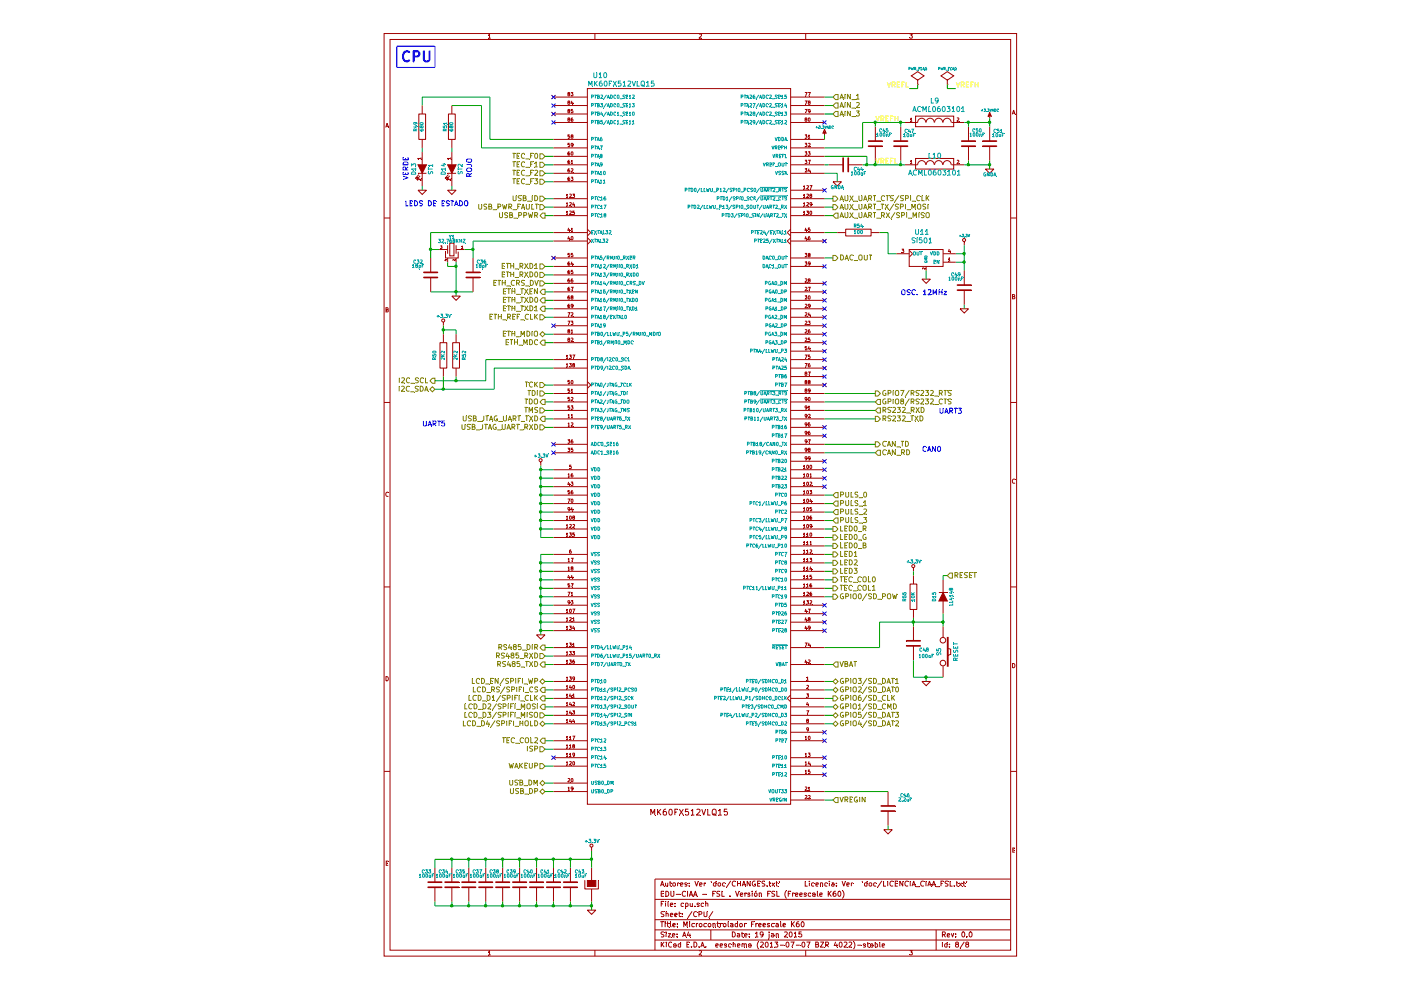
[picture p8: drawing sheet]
EESchema Schematic File Version 2
LIBS:edu-ciaa-fsl
LIBS:EDU_CIAA_K60-cache
EELAYER 27 0
EELAYER END
$Descr A4 8268 11693 portrait
encoding utf-8
Sheet 8 8
Title "Microcontrolador Freescale K60"
Date "19 jan 2015"
Rev "0.0"
Comp "EDU-CIAA - FSL . Versión FSL (Freescale K60)"
Comment1 "Autores: Ver 'doc/CHANGES.txt'      Licencia: Ver  'doc/LICENCIA_CIAA_FSL.txt'"
Comment2 ""
Comment3 ""
Comment4 ""
$EndDescr
$Comp
L GNDA #PWR0129
U 1 1
P 5750 2150
F 0 "#PWR0129" H 5750 2150 40  0001 C CNN
F 1 "GNDA" H 5750 2080 40  0000 C CNN
F 2 "" H 5750 2150 60  0000 C CNN
F 3 "" H 5750 2150 60  0000 C CNN
	1    5750 2150
	1    0    0    -1  
$EndComp
$Comp
L FILTER L9
U 1 1
P 6900 1450
F 0 "L9" H 6900 1700 60  0000 C CNN
F 1 "ACML0603101" H 6950 1600 60  0000 C CNN
F 2 "SM0805" H 6900 1450 60  0001 C CNN
F 3 "~" H 6900 1450 60  0000 C CNN
F 4 "FERRITE CHIP 100 OHM 200MA 0805" H 6900 1450 60  0001 C CNN "Descripcion"
F 5 "Abracon Corporation" H 6900 1450 60  0001 C CNN "Fabricante"
F 6 "~" H 6900 1450 60  0001 C CNN "Nro. parte"
F 7 "../datasheets/passive/Ferrite/ACML-0603.pdf" H 6900 1450 60  0001 C CNN "Path datasheet"
F 8 "~" H 6900 1450 60  0001 C CNN "Digikey/Mouser"
F 9 "0805" H 6900 1450 60  0001 C CNN "Footprint estandar"
	1    6900 1450
	1    0    0    -1  
$EndComp
$Comp
L C C44
U 1 1
P 5850 1950
F 0 "C44" V 5800 1800 40  0000 C CNN
F 1 "100nF" V 5750 1800 40  0000 C CNN
F 2 "c_0805" H 5500 2650 60  0001 C CNN
F 3 "~" H 5500 2650 60  0000 C CNN
F 4 "CAP CER 0.1UF 16V 10% X7R 0805" H 6800 -600 60  0001 C CNN "Descripcion"
F 5 "Kemet" H 6800 -600 60  0001 C CNN "Fabricante"
F 6 "~" H 6800 -600 60  0001 C CNN "Nro. parte"
F 7 "../datasheet/passive/" H 6800 -600 60  0001 C CNN "Path datasheet"
F 8 "~" H 6800 -600 60  0001 C CNN "Digikey/Mouser"
F 9 "0805" H 6800 -600 60  0001 C CNN "Footprint estandar"
	1    5850 1950
	0    -1   -1   0   
$EndComp
$Comp
L CAPAPOL C43
U 1 1
P 2850 10450
F 0 "C43" H 2650 10600 40  0000 L CNN
F 1 "10uF" H 2650 10550 40  0000 L CNN
F 2 "c_1206POL" H 2850 10450 60  0001 C CNN
F 3 "~" H 2850 10450 60  0000 C CNN
F 4 "CAP TANT 10UF 6.3V 10%" H 2850 10450 60  0001 C CNN "Descripcion"
F 5 "Kemet" H 2850 10450 60  0001 C CNN "Fabricante"
F 6 "T491A106K006AT7280" H 2850 10450 60  0001 C CNN "Nro. parte"
F 7 "~" H 2850 10450 60  0001 C CNN "Path datasheet"
F 8 "399-10116-1-ND" H 2850 10450 60  0001 C CNN "Digikey/Mouser"
F 9 "1206" H 2850 10450 60  0001 C CNN "Footprint estandar"
	1    2850 10450
	1    0    0    -1  
$EndComp
$Comp
L GND #PWR0130
U 1 1
P 2850 10750
F 0 "#PWR0130" H 2850 10750 40  0001 C CNN
F 1 "GND" H 2850 10680 40  0001 C CNN
F 2 "" H 2850 10750 60  0000 C CNN
F 3 "" H 2850 10750 60  0000 C CNN
	1    2850 10750
	1    0    0    -1  
$EndComp
$Comp
L GND #PWR0131
U 1 1
P 1250 3500
F 0 "#PWR0131" H 1250 3500 40  0001 C CNN
F 1 "GND" H 1250 3430 40  0001 C CNN
F 2 "" H 1250 3500 60  0000 C CNN
F 3 "" H 1250 3500 60  0000 C CNN
	1    1250 3500
	1    0    0    -1  
$EndComp
$Comp
L GND #PWR0132
U 1 1
P 6800 8050
F 0 "#PWR0132" H 6800 8050 40  0001 C CNN
F 1 "GND" H 6800 7980 40  0001 C CNN
F 2 "" H 6800 8050 60  0000 C CNN
F 3 "" H 6800 8050 60  0000 C CNN
	1    6800 8050
	1    0    0    -1  
$EndComp
$Comp
L +3.3V #PWR0133
U 1 1
P 2850 10050
F 0 "#PWR0133" H 2850 10010 40  0001 C CNN
F 1 "+3.3V" H 2850 10160 40  0000 C CNN
F 2 "" H 2850 10050 60  0000 C CNN
F 3 "" H 2850 10050 60  0000 C CNN
	1    2850 10050
	1    0    0    -1  
$EndComp
$Comp
L +3.3V #PWR0134
U 1 1
P 6650 6750
F 0 "#PWR0134" H 6650 6710 40  0001 C CNN
F 1 "+3.3V" H 6650 6860 40  0000 C CNN
F 2 "" H 6650 6750 60  0000 C CNN
F 3 "" H 6650 6750 60  0000 C CNN
	1    6650 6750
	1    0    0    -1  
$EndComp
$Comp
L +3.3V #PWR0135
U 1 1
P 1100 3850
F 0 "#PWR0135" H 1100 3810 40  0001 C CNN
F 1 "+3.3V" H 1100 3960 40  0000 C CNN
F 2 "" H 1100 3850 60  0000 C CNN
F 3 "" H 1100 3850 60  0000 C CNN
	1    1100 3850
	1    0    0    -1  
$EndComp
Text HLabel 7050 6800 2    60   Input ~ 0
RESET
Text HLabel 2300 9350 0    60   BiDi ~ 0
USB_DP
Text HLabel 2300 9250 0    60   BiDi ~ 0
USB_DM
Text HLabel 2300 3550 0    60   Output ~ 0
ETH_TXD0
Text HLabel 2300 3650 0    60   Output ~ 0
ETH_TXD1
Text HLabel 2300 3250 0    60   Input ~ 0
ETH_RXD0
Text HLabel 2300 3150 0    60   Input ~ 0
ETH_RXD1
Text HLabel 2300 3350 0    60   Input ~ 0
ETH_CRS_DV
Text HLabel 2300 4050 0    60   Output ~ 0
ETH_MDC
Text HLabel 2300 3450 0    60   Output ~ 0
ETH_TXEN
Text HLabel 2300 3950 0    60   BiDi ~ 0
ETH_MDIO
Text HLabel 2300 3750 0    60   Input ~ 0
ETH_REF_CLK
Text HLabel 5700 1150 2    60   Input ~ 0
AIN_1
Text HLabel 5700 1250 2    60   Input ~ 0
AIN_2
Text HLabel 5700 1350 2    60   Input ~ 0
AIN_3
Text HLabel 6200 4750 2    60   Input ~ 0
GPIO8/RS232_CTS
Text HLabel 6200 4650 2    60   Output ~ 0
GPIO7/RS232_RTS
Text HLabel 6200 4950 2    60   Output ~ 0
RS232_TXD
Text HLabel 6200 4850 2    60   Input ~ 0
RS232_RXD
Text HLabel 6200 5350 2    60   Input ~ 0
CAN_RD
Text HLabel 6200 5250 2    60   Output ~ 0
CAN_TD
Text HLabel 1000 4500 0    60   Output ~ 0
I2C_SCL
Text HLabel 1000 4600 0    60   BiDi ~ 0
I2C_SDA
Text HLabel 2300 7750 0    60   Input ~ 0
RS485_RXD
Text HLabel 2300 7650 0    60   Output ~ 0
RS485_DIR
Text HLabel 2300 7850 0    60   Output ~ 0
RS485_TXD
Text HLabel 2300 8250 0    60   Output ~ 0
LCD_D1/SPIFI_CLK
Text HLabel 2300 8350 0    60   Output ~ 0
LCD_D2/SPIFI_MOSI
Text HLabel 2300 8450 0    60   Input ~ 0
LCD_D3/SPIFI_MISO
Text HLabel 5700 8050 2    60   BiDi ~ 0
GPIO3/SD_DAT1
Text HLabel 5700 8150 2    60   BiDi ~ 0
GPIO2/SD_DAT0
Text HLabel 5700 8250 2    60   Output ~ 0
GPIO6/SD_CLK
Text HLabel 5700 8350 2    60   BiDi ~ 0
GPIO1/SD_CMD
Text HLabel 5700 8450 2    60   BiDi ~ 0
GPIO5/SD_DAT3
Text HLabel 5700 8550 2    60   BiDi ~ 0
GPIO4/SD_DAT2
Text HLabel 2300 2350 0    60   Input ~ 0
USB_ID
Text HLabel 2300 8150 0    60   Output ~ 0
LCD_RS/SPIFI_CS
Text HLabel 5700 3050 2    60   Output ~ 0
DAC_OUT
Text HLabel 2300 2450 0    60   Input ~ 0
USB_PWR_FAULT
Text HLabel 2300 2550 0    60   Output ~ 0
USB_PPWR
Text HLabel 5700 2350 2    60   Output ~ 0
AUX_UART_CTS/SPI_CLK
Text HLabel 5700 2550 2    60   Input ~ 0
AUX_UART_RX/SPI_MISO
Text HLabel 5700 2450 2    60   Output ~ 0
AUX_UART_TX/SPI_MOSI
$Comp
L +3.3V #PWR0136
U 1 1
P 2250 5500
F 0 "#PWR0136" H 2250 5460 40  0001 C CNN
F 1 "+3.3V" H 2250 5610 40  0000 C CNN
F 2 "" H 2250 5500 60  0000 C CNN
F 3 "" H 2250 5500 60  0000 C CNN
	1    2250 5500
	1    0    0    -1  
$EndComp
Text HLabel 2300 8550 0    60   BiDi ~ 0
LCD_D4/SPIFI_HOLD
Text HLabel 2300 8050 0    60   BiDi ~ 0
LCD_EN/SPIFI_WP
Text HLabel 2300 4950 0    60   Output ~ 0
USB_JTAG_UART_TXD
Text HLabel 2300 5050 0    60   Input ~ 0
USB_JTAG_UART_RXD
Text HLabel 2300 4550 0    60   Input ~ 0
TCK
Text HLabel 2300 4650 0    60   Input ~ 0
TDI
Text HLabel 2300 4750 0    60   Output ~ 0
TDO
Text HLabel 2300 4850 0    60   Input ~ 0
TMS
Text Notes 600  750  0    120  ~ 24
CPU
$Comp
L C C46
U 1 1
P 6350 9550
F 0 "C46" H 6550 9700 40  0000 C CNN
F 1 "2.2uF" H 6550 9650 40  0000 C CNN
F 2 "c_0805" H 5500 2650 60  0001 C CNN
F 3 "~" H 5500 2650 60  0000 C CNN
F 4 "CAP CER 0.1UF 16V 10% X7R 0805" H 6800 -600 60  0001 C CNN "Descripcion"
F 5 "Kemet" H 6800 -600 60  0001 C CNN "Fabricante"
F 6 "~" H 6800 -600 60  0001 C CNN "Nro. parte"
F 7 "../datasheet/passive/" H 6800 -600 60  0001 C CNN "Path datasheet"
F 8 "~" H 6800 -600 60  0001 C CNN "Digikey/Mouser"
F 9 "0805" H 6800 -600 60  0001 C CNN "Footprint estandar"
	1    6350 9550
	1    0    0    -1  
$EndComp
$Comp
L C C50
U 1 1
P 7300 1700
F 0 "C50" H 7400 1850 40  0000 C CNN
F 1 "100nF" H 7400 1800 40  0000 C CNN
F 2 "c_0805" H 5500 2650 60  0001 C CNN
F 3 "~" H 5500 2650 60  0000 C CNN
F 4 "CAP CER 0.1UF 16V 10% X7R 0805" H 6800 -600 60  0001 C CNN "Descripcion"
F 5 "Kemet" H 6800 -600 60  0001 C CNN "Fabricante"
F 6 "~" H 6800 -600 60  0001 C CNN "Nro. parte"
F 7 "../datasheet/passive/" H 6800 -600 60  0001 C CNN "Path datasheet"
F 8 "~" H 6800 -600 60  0001 C CNN "Digikey/Mouser"
F 9 "0805" H 6800 -600 60  0001 C CNN "Footprint estandar"
	1    7300 1700
	1    0    0    -1  
$EndComp
$Comp
L C C45
U 1 1
P 6200 1700
F 0 "C45" H 6300 1850 40  0000 C CNN
F 1 "100nF" H 6300 1800 40  0000 C CNN
F 2 "c_0805" H 5500 2650 60  0001 C CNN
F 3 "~" H 5500 2650 60  0000 C CNN
F 4 "CAP CER 0.1UF 16V 10% X7R 0805" H 6800 -600 60  0001 C CNN "Descripcion"
F 5 "Kemet" H 6800 -600 60  0001 C CNN "Fabricante"
F 6 "~" H 6800 -600 60  0001 C CNN "Nro. parte"
F 7 "../datasheet/passive/" H 6800 -600 60  0001 C CNN "Path datasheet"
F 8 "~" H 6800 -600 60  0001 C CNN "Digikey/Mouser"
F 9 "0805" H 6800 -600 60  0001 C CNN "Footprint estandar"
	1    6200 1700
	1    0    0    -1  
$EndComp
$Comp
L C C33
U 1 1
P 1000 10450
F 0 "C33" H 900 10600 40  0000 C CNN
F 1 "100nF" H 900 10550 40  0000 C CNN
F 2 "c_0805" H 5500 2650 60  0001 C CNN
F 3 "~" H 5500 2650 60  0000 C CNN
F 4 "CAP CER 0.1UF 16V 10% X7R 0805" H 6800 -600 60  0001 C CNN "Descripcion"
F 5 "Kemet" H 6800 -600 60  0001 C CNN "Fabricante"
F 6 "~" H 6800 -600 60  0001 C CNN "Nro. parte"
F 7 "../datasheet/passive/" H 6800 -600 60  0001 C CNN "Path datasheet"
F 8 "~" H 6800 -600 60  0001 C CNN "Digikey/Mouser"
F 9 "0805" H 6800 -600 60  0001 C CNN "Footprint estandar"
	1    1000 10450
	1    0    0    -1  
$EndComp
$Comp
L C C34
U 1 1
P 1200 10450
F 0 "C34" H 1100 10600 40  0000 C CNN
F 1 "100nF" H 1100 10550 40  0000 C CNN
F 2 "c_0805" H 5500 2650 60  0001 C CNN
F 3 "~" H 5500 2650 60  0000 C CNN
F 4 "CAP CER 0.1UF 16V 10% X7R 0805" H 6800 -600 60  0001 C CNN "Descripcion"
F 5 "Kemet" H 6800 -600 60  0001 C CNN "Fabricante"
F 6 "~" H 6800 -600 60  0001 C CNN "Nro. parte"
F 7 "../datasheet/passive/" H 6800 -600 60  0001 C CNN "Path datasheet"
F 8 "~" H 6800 -600 60  0001 C CNN "Digikey/Mouser"
F 9 "0805" H 6800 -600 60  0001 C CNN "Footprint estandar"
	1    1200 10450
	1    0    0    -1  
$EndComp
$Comp
L C C35
U 1 1
P 1400 10450
F 0 "C35" H 1300 10600 40  0000 C CNN
F 1 "100nF" H 1300 10550 40  0000 C CNN
F 2 "c_0805" H 5500 2650 60  0001 C CNN
F 3 "~" H 5500 2650 60  0000 C CNN
F 4 "CAP CER 0.1UF 16V 10% X7R 0805" H 6800 -600 60  0001 C CNN "Descripcion"
F 5 "Kemet" H 6800 -600 60  0001 C CNN "Fabricante"
F 6 "~" H 6800 -600 60  0001 C CNN "Nro. parte"
F 7 "../datasheet/passive/" H 6800 -600 60  0001 C CNN "Path datasheet"
F 8 "~" H 6800 -600 60  0001 C CNN "Digikey/Mouser"
F 9 "0805" H 6800 -600 60  0001 C CNN "Footprint estandar"
	1    1400 10450
	1    0    0    -1  
$EndComp
$Comp
L C C37
U 1 1
P 1600 10450
F 0 "C37" H 1500 10600 40  0000 C CNN
F 1 "100nF" H 1500 10550 40  0000 C CNN
F 2 "c_0805" H 5500 2650 60  0001 C CNN
F 3 "~" H 5500 2650 60  0000 C CNN
F 4 "CAP CER 0.1UF 16V 10% X7R 0805" H 6800 -600 60  0001 C CNN "Descripcion"
F 5 "Kemet" H 6800 -600 60  0001 C CNN "Fabricante"
F 6 "~" H 6800 -600 60  0001 C CNN "Nro. parte"
F 7 "../datasheet/passive/" H 6800 -600 60  0001 C CNN "Path datasheet"
F 8 "~" H 6800 -600 60  0001 C CNN "Digikey/Mouser"
F 9 "0805" H 6800 -600 60  0001 C CNN "Footprint estandar"
	1    1600 10450
	1    0    0    -1  
$EndComp
$Comp
L C C38
U 1 1
P 1800 10450
F 0 "C38" H 1700 10600 40  0000 C CNN
F 1 "100nF" H 1700 10550 40  0000 C CNN
F 2 "c_0805" H 5500 2650 60  0001 C CNN
F 3 "~" H 5500 2650 60  0000 C CNN
F 4 "CAP CER 0.1UF 16V 10% X7R 0805" H 6800 -600 60  0001 C CNN "Descripcion"
F 5 "Kemet" H 6800 -600 60  0001 C CNN "Fabricante"
F 6 "~" H 6800 -600 60  0001 C CNN "Nro. parte"
F 7 "../datasheet/passive/" H 6800 -600 60  0001 C CNN "Path datasheet"
F 8 "~" H 6800 -600 60  0001 C CNN "Digikey/Mouser"
F 9 "0805" H 6800 -600 60  0001 C CNN "Footprint estandar"
	1    1800 10450
	1    0    0    -1  
$EndComp
$Comp
L C C39
U 1 1
P 2000 10450
F 0 "C39" H 1900 10600 40  0000 C CNN
F 1 "100nF" H 1900 10550 40  0000 C CNN
F 2 "c_0805" H 5500 2650 60  0001 C CNN
F 3 "~" H 5500 2650 60  0000 C CNN
F 4 "CAP CER 0.1UF 16V 10% X7R 0805" H 6800 -600 60  0001 C CNN "Descripcion"
F 5 "Kemet" H 6800 -600 60  0001 C CNN "Fabricante"
F 6 "~" H 6800 -600 60  0001 C CNN "Nro. parte"
F 7 "../datasheet/passive/" H 6800 -600 60  0001 C CNN "Path datasheet"
F 8 "~" H 6800 -600 60  0001 C CNN "Digikey/Mouser"
F 9 "0805" H 6800 -600 60  0001 C CNN "Footprint estandar"
	1    2000 10450
	1    0    0    -1  
$EndComp
$Comp
L C C40
U 1 1
P 2200 10450
F 0 "C40" H 2100 10600 40  0000 C CNN
F 1 "100nF" H 2100 10550 40  0000 C CNN
F 2 "c_0805" H 5500 2650 60  0001 C CNN
F 3 "~" H 5500 2650 60  0000 C CNN
F 4 "CAP CER 0.1UF 16V 10% X7R 0805" H 6800 -600 60  0001 C CNN "Descripcion"
F 5 "Kemet" H 6800 -600 60  0001 C CNN "Fabricante"
F 6 "~" H 6800 -600 60  0001 C CNN "Nro. parte"
F 7 "../datasheet/passive/" H 6800 -600 60  0001 C CNN "Path datasheet"
F 8 "~" H 6800 -600 60  0001 C CNN "Digikey/Mouser"
F 9 "0805" H 6800 -600 60  0001 C CNN "Footprint estandar"
	1    2200 10450
	1    0    0    -1  
$EndComp
$Comp
L C C41
U 1 1
P 2400 10450
F 0 "C41" H 2300 10600 40  0000 C CNN
F 1 "100nF" H 2300 10550 40  0000 C CNN
F 2 "c_0805" H 5500 2650 60  0001 C CNN
F 3 "~" H 5500 2650 60  0000 C CNN
F 4 "CAP CER 0.1UF 16V 10% X7R 0805" H 6800 -600 60  0001 C CNN "Descripcion"
F 5 "Kemet" H 6800 -600 60  0001 C CNN "Fabricante"
F 6 "~" H 6800 -600 60  0001 C CNN "Nro. parte"
F 7 "../datasheet/passive/" H 6800 -600 60  0001 C CNN "Path datasheet"
F 8 "~" H 6800 -600 60  0001 C CNN "Digikey/Mouser"
F 9 "0805" H 6800 -600 60  0001 C CNN "Footprint estandar"
	1    2400 10450
	1    0    0    -1  
$EndComp
$Comp
L C C48
U 1 1
P 6650 7600
F 0 "C48" H 6525 7675 40  0000 C CNN
F 1 "100nF" H 6500 7750 40  0000 C CNN
F 2 "c_0805" H 5500 2650 60  0001 C CNN
F 3 "~" H 5500 2650 60  0000 C CNN
F 4 "CAP CER 0.1UF 16V 10% X7R 0805" H 6800 -600 60  0001 C CNN "Descripcion"
F 5 "Kemet" H 6800 -600 60  0001 C CNN "Fabricante"
F 6 "~" H 6800 -600 60  0001 C CNN "Nro. parte"
F 7 "../datasheet/passive/" H 6800 -600 60  0001 C CNN "Path datasheet"
F 8 "~" H 6800 -600 60  0001 C CNN "Digikey/Mouser"
F 9 "0805" H 6800 -600 60  0001 C CNN "Footprint estandar"
	1    6650 7600
	-1   0    0    1   
$EndComp
$Comp
L C C51
U 1 1
P 7550 1700
F 0 "C51" H 7450 1550 40  0000 C CNN
F 1 "10nF" H 7450 1600 40  0000 C CNN
F 2 "c_0805" H 5500 2650 60  0001 C CNN
F 3 "~" H 5500 2650 60  0000 C CNN
F 4 "CAP CER 0.1UF 16V 10% X7R 0805" H 6800 -600 60  0001 C CNN "Descripcion"
F 5 "Kemet" H 6800 -600 60  0001 C CNN "Fabricante"
F 6 "~" H 6800 -600 60  0001 C CNN "Nro. parte"
F 7 "../datasheet/passive/" H 6800 -600 60  0001 C CNN "Path datasheet"
F 8 "~" H 6800 -600 60  0001 C CNN "Digikey/Mouser"
F 9 "0805" H 6800 -600 60  0001 C CNN "Footprint estandar"
	1    7550 1700
	-1   0    0    1   
$EndComp
$Comp
L R R55
U 1 1
P 6650 7050
F 0 "R55" V 6550 7050 40  0000 C CNN
F 1 "10K" V 6650 7050 40  0000 C CNN
F 2 "r_0805" H 4750 2650 60  0001 C CNN
F 3 "~" H 4750 2650 60  0000 C CNN
F 4 "RES 4.7K OHM 1/10W 5% 0805 SMD" H 6500 650 60  0001 C CNN "Descripcion"
F 5 "Yageo" H 6500 650 60  0001 C CNN "Fabricante"
F 6 "~" H 6500 650 60  0001 C CNN "Nro. parte"
F 7 "../datasheet/passive" H 4750 2650 60  0001 C CNN "Path datasheet"
F 8 "~" H 6500 650 60  0001 C CNN "Digikey/Mouser"
F 9 "0805" H 6500 650 60  0001 C CNN "Footprint estandar"
	1    6650 7050
	1    0    0    -1  
$EndComp
$Comp
L CRYSTAL_4PIN_MINI_GND Y1
U 1 1
P 1200 2950
F 0 "Y1" H 1200 2800 40  0000 C CNN
F 1 "32.768KHZ" H 1200 2850 40  0000 C CNN
F 2 "4SOJ" H 1200 2950 60  0001 C CNN
F 3 "~" H 1200 2950 60  0000 C CNN
F 4 "CRYSTAL 32.768KHZ 12.5PF" H 1300 2950 60  0001 C CNN "Descripcion"
F 5 "Abracon Corporation" H 1400 3050 60  0001 C CNN "Fabricante"
F 6 "ABS25-32.768KHZ-T" H 1200 2950 60  0001 C CNN "Nro. parte"
F 7 "~" H 1200 2950 60  0001 C CNN "Path datasheet"
F 8 "535-9166-1-ND" H 1700 3350 60  0001 C CNN "Digikey/Mouser"
F 9 "~" H 1200 2950 60  0001 C CNN "Footprint estandar"
	1    1200 2950
	-1   0    0    1   
$EndComp
$Comp
L C C32
U 1 1
P 950 3250
F 0 "C32" H 800 3400 40  0000 C CNN
F 1 "18pF" H 800 3350 40  0000 C CNN
F 2 "c_0805" H 5500 2650 60  0001 C CNN
F 3 "~" H 5500 2650 60  0000 C CNN
F 4 "CAP CER 0.1UF 16V 10% X7R 0805" H 6800 -600 60  0001 C CNN "Descripcion"
F 5 "Kemet" H 6800 -600 60  0001 C CNN "Fabricante"
F 6 "~" H 6800 -600 60  0001 C CNN "Nro. parte"
F 7 "../datasheet/passive/" H 6800 -600 60  0001 C CNN "Path datasheet"
F 8 "~" H 6800 -600 60  0001 C CNN "Digikey/Mouser"
F 9 "0805" H 6800 -600 60  0001 C CNN "Footprint estandar"
	1    950  3250
	1    0    0    -1  
$EndComp
$Comp
L R R50
U 1 1
P 1100 4200
F 0 "R50" V 1000 4200 40  0000 C CNN
F 1 "2K2" V 1100 4200 40  0000 C CNN
F 2 "r_0805" H 4750 2650 60  0001 C CNN
F 3 "~" H 4750 2650 60  0000 C CNN
F 4 "RES 4.7K OHM 1/10W 5% 0805 SMD" H 6500 650 60  0001 C CNN "Descripcion"
F 5 "Yageo" H 6500 650 60  0001 C CNN "Fabricante"
F 6 "~" H 6500 650 60  0001 C CNN "Nro. parte"
F 7 "../datasheet/passive" H 4750 2650 60  0001 C CNN "Path datasheet"
F 8 "~" H 6500 650 60  0001 C CNN "Digikey/Mouser"
F 9 "0805" H 6500 650 60  0001 C CNN "Footprint estandar"
	1    1100 4200
	1    0    0    -1  
$EndComp
$Comp
L R R52
U 1 1
P 1250 4200
F 0 "R52" V 1350 4200 40  0000 C CNN
F 1 "2K2" V 1250 4200 40  0000 C CNN
F 2 "r_0805" H 4750 2650 60  0001 C CNN
F 3 "~" H 4750 2650 60  0000 C CNN
F 4 "RES 4.7K OHM 1/10W 5% 0805 SMD" H 6500 650 60  0001 C CNN "Descripcion"
F 5 "Yageo" H 6500 650 60  0001 C CNN "Fabricante"
F 6 "~" H 6500 650 60  0001 C CNN "Nro. parte"
F 7 "../datasheet/passive" H 4750 2650 60  0001 C CNN "Path datasheet"
F 8 "~" H 6500 650 60  0001 C CNN "Digikey/Mouser"
F 9 "0805" H 6500 650 60  0001 C CNN "Footprint estandar"
	1    1250 4200
	1    0    0    -1  
$EndComp
$Comp
L FILTER L10
U 1 1
P 6900 1950
F 0 "L10" H 6900 2050 60  0000 C CNN
F 1 "ACML0603101" H 6900 1850 60  0000 C CNN
F 2 "SM0805" H 6900 1950 60  0001 C CNN
F 3 "~" H 6900 1950 60  0000 C CNN
F 4 "FERRITE CHIP 100 OHM 200MA 0805" H 6900 1950 60  0001 C CNN "Descripcion"
F 5 "Abracon Corporation" H 6900 1950 60  0001 C CNN "Fabricante"
F 6 "~" H 6900 1950 60  0001 C CNN "Nro. parte"
F 7 "../datasheets/pas" H 6900 1950 60  0001 C CNN "Path datasheet"
F 8 "~" H 6900 1950 60  0001 C CNN "Digikey/Mouser"
F 9 "0805" H 6900 1950 60  0001 C CNN "Footprint estandar"
	1    6900 1950
	1    0    0    -1  
$EndComp
$Comp
L C C42
U 1 1
P 2600 10450
F 0 "C42" H 2500 10600 40  0000 C CNN
F 1 "100nF" H 2500 10550 40  0000 C CNN
F 2 "c_0805" H 5500 2650 60  0001 C CNN
F 3 "~" H 5500 2650 60  0000 C CNN
F 4 "CAP CER 0.1UF 16V 10% X7R 0805" H 6800 -600 60  0001 C CNN "Descripcion"
F 5 "Kemet" H 6800 -600 60  0001 C CNN "Fabricante"
F 6 "~" H 6800 -600 60  0001 C CNN "Nro. parte"
F 7 "../datasheet/passive/" H 6800 -600 60  0001 C CNN "Path datasheet"
F 8 "~" H 6800 -600 60  0001 C CNN "Digikey/Mouser"
F 9 "0805" H 6800 -600 60  0001 C CNN "Footprint estandar"
	1    2600 10450
	1    0    0    -1  
$EndComp
Text Label 6200 1450 0    60   ~ 0
VREFH
Text HLabel 5700 9450 2    60   Input ~ 0
VREGIN
Text HLabel 5700 7850 2    60   Input ~ 0
VBAT
Text Label 6200 1950 0    60   ~ 0
VREFL
$Comp
L GND #PWR0137
U 1 1
P 6350 9800
F 0 "#PWR0137" H 6350 9800 40  0001 C CNN
F 1 "GND" H 6350 9730 40  0001 C CNN
F 2 "" H 6350 9800 60  0000 C CNN
F 3 "" H 6350 9800 60  0000 C CNN
	1    6350 9800
	1    0    0    -1  
$EndComp
$Comp
L +3.3VADC #PWR0138
U 1 1
P 5600 1600
F 0 "#PWR0138" H 5600 1720 20  0001 C CNN
F 1 "+3.3VADC" H 5600 1690 30  0000 C CNN
F 2 "~" H 5600 1600 60  0000 C CNN
F 3 "~" H 5600 1600 60  0000 C CNN
	1    5600 1600
	1    0    0    -1  
$EndComp
$Comp
L +3.3VADC #PWR0139
U 1 1
P 7550 1400
F 0 "#PWR0139" H 7550 1520 20  0001 C CNN
F 1 "+3.3VADC" H 7550 1490 30  0000 C CNN
F 2 "~" H 7550 1400 60  0000 C CNN
F 3 "~" H 7550 1400 60  0000 C CNN
	1    7550 1400
	1    0    0    -1  
$EndComp
$Comp
L GNDA #PWR0140
U 1 1
P 7550 2000
F 0 "#PWR0140" H 7550 2000 40  0001 C CNN
F 1 "GNDA" H 7550 1930 40  0000 C CNN
F 2 "~" H 7550 2000 60  0000 C CNN
F 3 "~" H 7550 2000 60  0000 C CNN
	1    7550 2000
	1    0    0    -1  
$EndComp
$Comp
L PWR_FLAG #FLG0141
U 1 1
P 6700 1000
F 0 "#FLG0141" H 6700 1095 30  0001 C CNN
F 1 "PWR_FLAG" H 6700 1180 30  0000 C CNN
F 2 "~" H 6700 1000 60  0000 C CNN
F 3 "~" H 6700 1000 60  0000 C CNN
	1    6700 1000
	1    0    0    -1  
$EndComp
$Comp
L PWR_FLAG #FLG0142
U 1 1
P 7050 1000
F 0 "#FLG0142" H 7050 1095 30  0001 C CNN
F 1 "PWR_FLAG" H 7050 1180 30  0000 C CNN
F 2 "~" H 7050 1000 60  0000 C CNN
F 3 "~" H 7050 1000 60  0000 C CNN
	1    7050 1000
	1    0    0    -1  
$EndComp
$Comp
L C C47
U 1 1
P 6500 1700
F 0 "C47" H 6400 1550 40  0000 C CNN
F 1 "10nF" H 6400 1600 40  0000 C CNN
F 2 "c_0805" H 5500 2650 60  0001 C CNN
F 3 "~" H 5500 2650 60  0000 C CNN
F 4 "CAP CER 0.1UF 16V 10% X7R 0805" H 6800 -600 60  0001 C CNN "Descripcion"
F 5 "Kemet" H 6800 -600 60  0001 C CNN "Fabricante"
F 6 "~" H 6800 -600 60  0001 C CNN "Nro. parte"
F 7 "../datasheet/passive/" H 6800 -600 60  0001 C CNN "Path datasheet"
F 8 "~" H 6800 -600 60  0001 C CNN "Digikey/Mouser"
F 9 "0805" H 6800 -600 60  0001 C CNN "Footprint estandar"
	1    6500 1700
	-1   0    0    1   
$EndComp
$Comp
L SW_PUSH S5
U 1 1
P 7000 7700
F 0 "S5" H 7000 7650 50  0000 C CNN
F 1 "RESET" H 7000 7850 50  0000 C CNN
F 2 "PUSH_SWITCH_THT" H 7000 7700 60  0001 C CNN
F 3 "~" H 7000 7700 60  0000 C CNN
F 4 "~" H 7000 7700 60  0001 C CNN "Descripcion"
F 5 "~" H 7000 7700 60  0001 C CNN "Fabricante"
F 6 "~" H 7000 7700 60  0001 C CNN "Nro. parte"
F 7 "~" H 7000 7700 60  0001 C CNN "Path datasheet"
F 8 "~" H 7000 7700 60  0001 C CNN "Digikey/Mouser"
F 9 "~" H 7000 7700 60  0001 C CNN "Footprint estandar"
	1    7000 7700
	0    1    1    0   
$EndComp
$Comp
L DIODE D15
U 1 1
P 7000 7050
F 0 "D15" H 7000 7150 40  0000 C CNN
F 1 "LL4148" H 7000 6950 40  0000 C CNN
F 2 "SOD-123" H 7000 7050 60  0001 C CNN
F 3 "~" H 7000 7050 60  0000 C CNN
F 4 "DIODE SMALL SIG 100V 0.2A" H 7000 7050 60  0001 C CNN "Descripcion"
F 5 "Fairchild" H 7000 7050 60  0001 C CNN "Fabricante"
F 6 "LL4148" H 7000 7050 60  0001 C CNN "Nro. parte"
F 7 "../datasheets/passive/diode/LL4148.pdf" H 7000 7050 60  0001 C CNN "Path datasheet"
F 8 "LL4148FSCT-ND" H 7000 7050 60  0001 C CNN "Digikey/Mouser"
F 9 "SOD80 - Minimelf" H 7000 7050 60  0001 C CNN "Footprint estandar"
	1    7000 7050
	0    -1   -1   0   
$EndComp
$Comp
L C C36
U 1 1
P 1450 3250
F 0 "C36" H 1550 3400 40  0000 C CNN
F 1 "18pF" H 1550 3350 40  0000 C CNN
F 2 "c_0805" H 5500 2650 60  0001 C CNN
F 3 "~" H 5500 2650 60  0000 C CNN
F 4 "CAP CER 0.1UF 16V 10% X7R 0805" H 6800 -600 60  0001 C CNN "Descripcion"
F 5 "Kemet" H 6800 -600 60  0001 C CNN "Fabricante"
F 6 "~" H 6800 -600 60  0001 C CNN "Nro. parte"
F 7 "../datasheet/passive/" H 6800 -600 60  0001 C CNN "Path datasheet"
F 8 "~" H 6800 -600 60  0001 C CNN "Digikey/Mouser"
F 9 "0805" H 6800 -600 60  0001 C CNN "Footprint estandar"
	1    1450 3250
	1    0    0    -1  
$EndComp
$Comp
L MK60FX512VLQ15 U10
U 1 1
P 4000 4800
F 0 "U10" H 2950 8700 60  0000 C CNN
F 1 "MK60FX512VLQ15" H 3200 8600 60  0000 C CNN
F 2 "LQFP144" H 4000 4700 60  0001 C CNN
F 3 "~" H 4000 4800 60  0001 C CNN
F 4 "MCU ARM 512KB FLASH" H 4000 4700 60  0001 C CNN "Descripcion"
F 5 "Freescale Semiconductor" H 4000 4700 60  0001 C CNN "Fabricante"
F 6 "MCIMX6D5EYM10AC" H 4000 4700 60  0001 C CNN "Nro. parte"
F 7 "../datasheets/K60/K60P144M150SF3RM.pdf" H 4000 4700 60  0001 C CNN "Path datasheet"
F 8 "MK60FX512VLQ15-ND" H 4000 4700 60  0001 C CNN "Digikey/Mouser"
F 9 "~" H 4000 4800 60  0001 C CNN "Footprint estandar"
	1    4000 4800
	1    0    0    -1  
$EndComp
NoConn ~ 5600 3150
Wire Wire Line
	1000 10150 1000 10250
Wire Wire Line
	2600 10150 2600 10250
Wire Wire Line
	1250 3500 1250 3100
Wire Wire Line
	1200 10150 1200 10250
Wire Wire Line
	1400 10150 1400 10250
Wire Wire Line
	1600 10150 1600 10250
Wire Wire Line
	1800 10150 1800 10250
Wire Wire Line
	2000 10150 2000 10250
Wire Wire Line
	2200 10150 2200 10250
Wire Wire Line
	2400 10150 2400 10250
Wire Wire Line
	1000 10650 1000 10700
Wire Wire Line
	1000 10700 2850 10700
Wire Wire Line
	2850 10650 2850 10750
Connection ~ 2850 10700
Wire Wire Line
	2600 10650 2600 10700
Connection ~ 2600 10700
Wire Wire Line
	2400 10650 2400 10700
Connection ~ 2400 10700
Wire Wire Line
	2200 10650 2200 10700
Connection ~ 2200 10700
Wire Wire Line
	2000 10650 2000 10700
Connection ~ 2000 10700
Wire Wire Line
	1800 10650 1800 10700
Connection ~ 1800 10700
Wire Wire Line
	1600 10650 1600 10700
Connection ~ 1600 10700
Wire Wire Line
	1400 10650 1400 10700
Connection ~ 1400 10700
Wire Wire Line
	1200 10650 1200 10700
Connection ~ 1200 10700
Wire Wire Line
	2850 10050 2850 10250
Wire Wire Line
	1000 10150 2850 10150
Connection ~ 2850 10150
Connection ~ 2600 10150
Connection ~ 2400 10150
Connection ~ 2200 10150
Connection ~ 2000 10150
Connection ~ 1800 10150
Connection ~ 1600 10150
Connection ~ 1400 10150
Connection ~ 1200 10150
Wire Wire Line
	5600 9350 6350 9350
Wire Wire Line
	6350 9750 6350 9800
Wire Wire Line
	7250 1450 7550 1450
Wire Wire Line
	7550 1400 7550 1500
Connection ~ 7550 1450
Wire Wire Line
	7300 1500 7300 1450
Connection ~ 7300 1450
Wire Wire Line
	6500 1900 6500 1950
Connection ~ 6500 1950
Wire Wire Line
	7250 1950 7550 1950
Wire Wire Line
	7550 1900 7550 2000
Connection ~ 7550 1950
Wire Wire Line
	7300 1900 7300 1950
Connection ~ 7300 1950
Connection ~ 6500 1450
Wire Wire Line
	6650 7800 6650 8000
Wire Wire Line
	6650 7300 6650 7400
Connection ~ 6650 7350
Connection ~ 7000 7350
Wire Wire Line
	6650 6800 6650 6750
Wire Wire Line
	7000 7250 7000 7400
Wire Wire Line
	6650 8000 7000 8000
Wire Wire Line
	6800 8050 6800 8000
Connection ~ 6800 8000
Wire Wire Line
	7000 6850 7000 6800
Wire Wire Line
	7000 6800 7050 6800
Wire Wire Line
	5700 1150 5600 1150
Wire Wire Line
	5700 1250 5600 1250
Wire Wire Line
	5700 1350 5600 1350
Wire Wire Line
	5700 3050 5600 3050
Wire Wire Line
	2300 4050 2400 4050
Wire Wire Line
	2400 3950 2300 3950
Wire Wire Line
	2400 3750 2300 3750
Wire Wire Line
	2300 3650 2400 3650
Wire Wire Line
	2400 3550 2300 3550
Wire Wire Line
	2300 3450 2400 3450
Wire Wire Line
	2400 3350 2300 3350
Wire Wire Line
	2300 3250 2400 3250
Wire Wire Line
	2400 3150 2300 3150
Wire Wire Line
	2400 4950 2300 4950
Wire Wire Line
	2400 5050 2300 5050
Wire Wire Line
	2300 4850 2400 4850
Wire Wire Line
	2400 4750 2300 4750
Wire Wire Line
	2400 4650 2300 4650
Wire Wire Line
	2400 4550 2300 4550
Wire Wire Line
	950  3450 1450 3450
Connection ~ 1250 3450
Wire Wire Line
	2400 2750 950  2750
Wire Wire Line
	950  2750 950  3050
Wire Wire Line
	1050 2950 950  2950
Connection ~ 950  2950
Wire Wire Line
	1450 3050 1450 2850
Wire Wire Line
	1450 2850 2400 2850
Wire Wire Line
	1350 2950 1450 2950
Connection ~ 1450 2950
Wire Wire Line
	1150 3100 1150 3150
Wire Wire Line
	1150 3150 1250 3150
Connection ~ 1250 3150
Wire Wire Line
	1100 3850 1100 3950
Wire Wire Line
	1100 3900 1250 3900
Wire Wire Line
	1250 3900 1250 3950
Connection ~ 1100 3900
Wire Wire Line
	1100 4450 1100 4600
Connection ~ 1100 4600
Wire Wire Line
	1250 4450 1250 4500
Connection ~ 1250 4500
NoConn ~ 2400 5250
NoConn ~ 2400 5350
Wire Wire Line
	2250 5500 2250 6350
Wire Wire Line
	2250 6350 2400 6350
Wire Wire Line
	2400 6250 2250 6250
Connection ~ 2250 6250
Wire Wire Line
	2400 6150 2250 6150
Connection ~ 2250 6150
Wire Wire Line
	2400 6050 2250 6050
Connection ~ 2250 6050
Wire Wire Line
	2400 5950 2250 5950
Connection ~ 2250 5950
Wire Wire Line
	2400 5850 2250 5850
Connection ~ 2250 5850
Wire Wire Line
	2400 5750 2250 5750
Connection ~ 2250 5750
Wire Wire Line
	2400 5650 2250 5650
Connection ~ 2250 5650
Wire Wire Line
	2400 5550 2250 5550
Connection ~ 2250 5550
$Comp
L GND #PWR0143
U 1 1
P 2250 7500
F 0 "#PWR0143" H 2250 7500 40  0001 C CNN
F 1 "GND" H 2250 7430 40  0001 C CNN
F 2 "" H 2250 7500 60  0000 C CNN
F 3 "" H 2250 7500 60  0000 C CNN
	1    2250 7500
	1    0    0    -1  
$EndComp
Wire Wire Line
	2400 6550 2250 6550
Wire Wire Line
	2250 6550 2250 7500
Wire Wire Line
	2400 7450 2250 7450
Connection ~ 2250 7450
Wire Wire Line
	2400 7350 2250 7350
Connection ~ 2250 7350
Wire Wire Line
	2400 7250 2250 7250
Connection ~ 2250 7250
Wire Wire Line
	2400 7150 2250 7150
Connection ~ 2250 7150
Wire Wire Line
	2400 7050 2250 7050
Connection ~ 2250 7050
Wire Wire Line
	2400 6950 2250 6950
Connection ~ 2250 6950
Wire Wire Line
	2400 6850 2250 6850
Connection ~ 2250 6850
Wire Wire Line
	2400 6750 2250 6750
Connection ~ 2250 6750
Wire Wire Line
	2400 6650 2250 6650
Connection ~ 2250 6650
Wire Wire Line
	1000 4500 1600 4500
Wire Wire Line
	1600 4500 1600 4250
Wire Wire Line
	1600 4250 2400 4250
Wire Wire Line
	2400 4350 1700 4350
Wire Wire Line
	1700 4350 1700 4600
Wire Wire Line
	1700 4600 1000 4600
Wire Wire Line
	2300 7650 2400 7650
Wire Wire Line
	2400 7750 2300 7750
Wire Wire Line
	2400 7850 2300 7850
Wire Wire Line
	5700 8150 5600 8150
Wire Wire Line
	5700 8250 5600 8250
Wire Wire Line
	5600 8050 5700 8050
Wire Wire Line
	5600 8350 5700 8350
Wire Wire Line
	5600 8450 5700 8450
Wire Wire Line
	5700 8550 5600 8550
Wire Wire Line
	5700 7850 5600 7850
Wire Wire Line
	6250 7350 7000 7350
Wire Wire Line
	6250 7350 6250 7650
Wire Wire Line
	6250 7650 5600 7650
Wire Wire Line
	5700 9450 5600 9450
Wire Wire Line
	2300 9250 2400 9250
Wire Wire Line
	2400 9350 2300 9350
Wire Wire Line
	2400 8050 2300 8050
Wire Wire Line
	2400 8150 2300 8150
Wire Wire Line
	2400 8250 2300 8250
Wire Wire Line
	2400 8350 2300 8350
Wire Wire Line
	2400 8450 2300 8450
Wire Wire Line
	2400 8550 2300 8550
Wire Wire Line
	5700 2550 5600 2550
Wire Wire Line
	5700 2450 5600 2450
Wire Wire Line
	5700 2350 5600 2350
Wire Wire Line
	5600 1650 5600 1600
Wire Wire Line
	6200 1900 6200 1950
Wire Wire Line
	6200 1500 6200 1450
Connection ~ 6200 1950
Connection ~ 6200 1450
Wire Wire Line
	5650 1950 5600 1950
Wire Wire Line
	6550 1450 6050 1450
Wire Wire Line
	6050 1450 6050 1750
Wire Wire Line
	6050 1750 5600 1750
Wire Wire Line
	6050 1950 6550 1950
Wire Wire Line
	5600 1850 6100 1850
Wire Wire Line
	6100 1850 6100 1950
Connection ~ 6100 1950
Text Label 7150 1050 0    60   ~ 0
VREFH
Text Label 6600 1050 2    60   ~ 0
VREFL
Wire Wire Line
	6600 1050 6700 1050
Wire Wire Line
	6700 1050 6700 1000
Wire Wire Line
	7050 1000 7050 1050
Wire Wire Line
	7050 1050 7150 1050
Wire Wire Line
	5700 5850 5600 5850
Wire Wire Line
	5700 5950 5600 5950
Wire Wire Line
	5600 6050 5700 6050
Wire Wire Line
	5700 6150 5600 6150
Wire Wire Line
	5700 6250 5600 6250
Wire Wire Line
	5700 6350 5600 6350
Wire Wire Line
	5700 6450 5600 6450
Wire Wire Line
	5700 6550 5600 6550
Wire Wire Line
	5700 6650 5600 6650
Wire Wire Line
	5700 6750 5600 6750
Wire Wire Line
	5700 6850 5600 6850
Wire Wire Line
	5700 6950 5600 6950
NoConn ~ 5600 4250
NoConn ~ 5600 4350
NoConn ~ 5600 7150
Wire Notes Line
	550  800  1000 800 
Wire Notes Line
	1000 800  1000 550 
Wire Notes Line
	1000 550  550  550 
Wire Notes Line
	550  550  550  800 
$Comp
L LED D13
U 1 1
P 850 2000
F 0 "D13" H 850 1900 50  0000 C CNN
F 1 "ST1" H 850 2100 50  0000 C CNN
F 2 "LED-0805" H 850 2000 60  0001 C CNN
F 3 "~" H 850 2000 60  0000 C CNN
F 4 "LED GRN WATER CLEAR 0603 SMD" H 850 2000 60  0001 C CNN "Descripcion"
F 5 "Everlight Electronics Co Ltd" H 850 2000 60  0001 C CNN "Fabricante"
F 6 "QTLP600C4TR" H 850 2000 60  0001 C CNN "Nro. parte"
F 7 "../datasheets/passive/diode/ds300084.pdf" H 850 2000 60  0001 C CNN "Path datasheet"
F 8 "1080-1399-1-ND" H 850 2000 60  0001 C CNN "Digikey/Mouser"
F 9 "0805" H 850 2000 60  0001 C CNN "Footprint estandar"
	1    850  2000
	0    1    1    0   
$EndComp
$Comp
L LED D14
U 1 1
P 1200 2000
F 0 "D14" H 1200 1900 50  0000 C CNN
F 1 "ST2" H 1200 2100 50  0000 C CNN
F 2 "LED-0805" H 1200 2000 60  0001 C CNN
F 3 "~" H 1200 2000 60  0000 C CNN
F 4 "LED ALG RED WTR CLR 0603 SMD" H 1200 2000 60  0001 C CNN "Descripcion"
F 5 "Everlight Electronics Co Ltd" H 1200 2000 60  0001 C CNN "Fabricante"
F 6 "QTLP600C7TR" H 1200 2000 60  0001 C CNN "Nro. parte"
F 7 "~" H 1200 2000 60  0001 C CNN "Path datasheet"
F 8 "1080-1400-1-ND" H 1200 2000 60  0001 C CNN "Digikey/Mouser"
F 9 "0805" H 1200 2000 60  0001 C CNN "Footprint estandar"
	1    1200 2000
	0    1    1    0   
$EndComp
$Comp
L R R51
U 1 1
P 1200 1500
F 0 "R51" V 1280 1500 40  0000 C CNN
F 1 "680" V 1207 1501 40  0000 C CNN
F 2 "r_0805" H 4750 2650 60  0001 C CNN
F 3 "~" H 4750 2650 60  0000 C CNN
F 4 "RES 4.7K OHM 1/10W 5% 0805 SMD" H 6500 650 60  0001 C CNN "Descripcion"
F 5 "Yageo" H 6500 650 60  0001 C CNN "Fabricante"
F 6 "~" H 6500 650 60  0001 C CNN "Nro. parte"
F 7 "../datasheet/passive" H 4750 2650 60  0001 C CNN "Path datasheet"
F 8 "~" H 6500 650 60  0001 C CNN "Digikey/Mouser"
F 9 "0805" H 6500 650 60  0001 C CNN "Footprint estandar"
	1    1200 1500
	-1   0    0    1   
$EndComp
$Comp
L R R49
U 1 1
P 850 1500
F 0 "R49" V 930 1500 40  0000 C CNN
F 1 "680" V 857 1501 40  0000 C CNN
F 2 "r_0805" H 4750 2650 60  0001 C CNN
F 3 "~" H 4750 2650 60  0000 C CNN
F 4 "RES 4.7K OHM 1/10W 5% 0805 SMD" H 6500 650 60  0001 C CNN "Descripcion"
F 5 "Yageo" H 6500 650 60  0001 C CNN "Fabricante"
F 6 "~" H 6500 650 60  0001 C CNN "Nro. parte"
F 7 "../datasheet/passive" H 4750 2650 60  0001 C CNN "Path datasheet"
F 8 "~" H 6500 650 60  0001 C CNN "Digikey/Mouser"
F 9 "0805" H 6500 650 60  0001 C CNN "Footprint estandar"
	1    850  1500
	-1   0    0    1   
$EndComp
$Comp
L GND #PWR0144
U 1 1
P 850 2250
F 0 "#PWR0144" H 850 2250 40  0001 C CNN
F 1 "GND" H 850 2180 40  0001 C CNN
F 2 "" H 850 2250 60  0000 C CNN
F 3 "" H 850 2250 60  0000 C CNN
	1    850  2250
	1    0    0    -1  
$EndComp
Wire Wire Line
	850  2250 850  2200
Wire Wire Line
	850  1800 850  1750
Wire Wire Line
	1200 1750 1200 1800
$Comp
L GND #PWR0145
U 1 1
P 1200 2250
F 0 "#PWR0145" H 1200 2250 40  0001 C CNN
F 1 "GND" H 1200 2180 40  0001 C CNN
F 2 "" H 1200 2250 60  0000 C CNN
F 3 "" H 1200 2250 60  0000 C CNN
	1    1200 2250
	1    0    0    -1  
$EndComp
Wire Wire Line
	1200 2250 1200 2200
Text Notes 700  1850 3    60   ~ 0
VERDE
Text Notes 1450 2100 1    60   ~ 0
ROJO
Text Notes 1400 2450 2    60   ~ 0
LEDS DE ESTADO
Wire Wire Line
	850  1250 850  1150
Wire Wire Line
	850  1150 1650 1150
Wire Wire Line
	1650 1150 1650 1650
Wire Wire Line
	1650 1650 2400 1650
Wire Wire Line
	1200 1250 1550 1250
Wire Wire Line
	1550 1250 1550 1750
Wire Wire Line
	1550 1750 2400 1750
Wire Wire Line
	5700 7050 5600 7050
Wire Wire Line
	5600 5350 6200 5350
Wire Wire Line
	6200 5250 5600 5250
Text Notes 6750 5350 0    60   ~ 0
CAN0
Wire Wire Line
	6200 4650 5600 4650
Wire Wire Line
	6200 4750 5600 4750
Wire Wire Line
	6200 4850 5600 4850
Wire Wire Line
	6200 4950 5600 4950
Text Notes 6950 4900 0    60   ~ 0
UART3
Wire Wire Line
	2300 8750 2400 8750
Wire Wire Line
	2300 2350 2400 2350
Wire Wire Line
	2300 2450 2400 2450
Wire Wire Line
	2300 2550 2400 2550
Text Notes 850  5050 0    60   ~ 0
UART5
$Comp
L OSCILADOR U11
U 1 1
P 6800 3050
F 0 "U11" H 6850 3350 60  0000 C CNN
F 1 "SI501" H 6850 3250 60  0000 C CNN
F 2 "SI501_C" H 6800 3050 60  0001 C CNN
F 3 "~" H 6800 3050 60  0000 C CNN
F 4 "OSC MEMS 12.000MHZ CMOS SMD" H 6800 3050 60  0001 C CNN "Descripcion"
F 5 "Silicon Laboratories" H 6800 3050 60  0001 C CNN "Fabricante"
F 6 "501HCA12M0000CAG" H 6800 3050 60  0001 C CNN "Nro. parte"
F 7 "../datasheets/ic/Si501.pdf" H 6800 3050 60  0001 C CNN "Path datasheet"
F 8 "336-2889-ND" H 6800 3050 60  0001 C CNN "Digikey/Mouser"
F 9 "DFN-4" H 6800 3050 60  0001 C CNN "Footprint estandar"
	1    6800 3050
	-1   0    0    -1  
$EndComp
$Comp
L GND #PWR0146
U 1 1
P 6800 3300
F 0 "#PWR0146" H 6800 3300 30  0001 C CNN
F 1 "GND" H 6800 3230 30  0001 C CNN
F 2 "" H 6800 3300 60  0000 C CNN
F 3 "" H 6800 3300 60  0000 C CNN
	1    6800 3300
	1    0    0    -1  
$EndComp
$Comp
L +3.3V #PWR0147
U 1 1
P 7250 2900
F 0 "#PWR0147" H 7250 2860 30  0001 C CNN
F 1 "+3.3V" H 7250 3010 30  0000 C CNN
F 2 "" H 7250 2900 60  0000 C CNN
F 3 "" H 7250 2900 60  0000 C CNN
	1    7250 2900
	1    0    0    -1  
$EndComp
$Comp
L GND #PWR0148
U 1 1
P 7250 3650
F 0 "#PWR0148" H 7250 3650 30  0001 C CNN
F 1 "GND" H 7250 3580 30  0001 C CNN
F 2 "" H 7250 3650 60  0000 C CNN
F 3 "" H 7250 3650 60  0000 C CNN
	1    7250 3650
	1    0    0    -1  
$EndComp
Text Notes 6500 3500 0    60   ~ 0
OSC. 12MHz
Wire Wire Line
	6800 3200 6800 3300
Wire Wire Line
	7250 2900 7250 3200
Wire Wire Line
	7250 3600 7250 3650
Connection ~ 7250 3100
Connection ~ 7250 3000
$Comp
L C C49
U 1 1
P 7250 3400
F 0 "C49" H 7150 3550 40  0000 C CNN
F 1 "100nF" H 7150 3500 40  0000 C CNN
F 2 "c_0805" H 5500 2650 60  0001 C CNN
F 3 "~" H 5500 2650 60  0000 C CNN
F 4 "CAP CER 0.1UF 16V 10% X7R 0805" H 6800 -600 60  0001 C CNN "Descripcion"
F 5 "Kemet" H 6800 -600 60  0001 C CNN "Fabricante"
F 6 "~" H 6800 -600 60  0001 C CNN "Nro. parte"
F 7 "../datasheet/passive/" H 6800 -600 60  0001 C CNN "Path datasheet"
F 8 "~" H 6800 -600 60  0001 C CNN "Digikey/Mouser"
F 9 "0805" H 6800 -600 60  0001 C CNN "Footprint estandar"
	1    7250 3400
	1    0    0    -1  
$EndComp
Wire Wire Line
	7250 3000 7150 3000
Wire Wire Line
	7250 3100 7150 3100
Wire Wire Line
	5600 2750 5750 2750
Wire Wire Line
	6250 2750 6350 2750
Wire Wire Line
	6350 2750 6350 3000
Wire Wire Line
	6350 3000 6450 3000
NoConn ~ 5600 2850
Wire Wire Line
	6500 1450 6500 1500
NoConn ~ 5600 3350
NoConn ~ 5600 3450
NoConn ~ 5600 3550
NoConn ~ 5600 3650
NoConn ~ 5600 3750
NoConn ~ 5600 3850
NoConn ~ 5600 3950
NoConn ~ 5600 4050
$Comp
L R R54
U 1 1
P 6000 2750
F 0 "R54" V 6080 2750 40  0000 C CNN
F 1 "100" V 6007 2751 40  0000 C CNN
F 2 "r_0805" H 4750 2650 60  0001 C CNN
F 3 "~" H 4750 2650 60  0000 C CNN
F 4 "RES 4.7K OHM 1/10W 5% 0805 SMD" H 6500 650 60  0001 C CNN "Descripcion"
F 5 "Yageo" H 6500 650 60  0001 C CNN "Fabricante"
F 6 "~" H 6500 650 60  0001 C CNN "Nro. parte"
F 7 "../datasheet/passive" H 4750 2650 60  0001 C CNN "Path datasheet"
F 8 "~" H 6500 650 60  0001 C CNN "Digikey/Mouser"
F 9 "0805" H 6500 650 60  0001 C CNN "Footprint estandar"
	1    6000 2750
	0    -1   -1   0   
$EndComp
Text HLabel 5700 7050 2    60   Output ~ 0
GPIO0/SD_POW
Text HLabel 5700 5850 2    60   Input ~ 0
PULS_0
Text HLabel 5700 5950 2    60   Input ~ 0
PULS_1
Text HLabel 5700 6050 2    60   Input ~ 0
PULS_2
Text HLabel 5700 6150 2    60   Input ~ 0
PULS_3
Text HLabel 5700 6250 2    60   Output ~ 0
LED0_R
Text HLabel 5700 6350 2    60   Output ~ 0
LED0_G
Text HLabel 5700 6450 2    60   Output ~ 0
LED0_B
Text HLabel 5700 6550 2    60   Output ~ 0
LED1
Text HLabel 5700 6650 2    60   Output ~ 0
LED2
Text HLabel 5700 6750 2    60   Output ~ 0
LED3
Text HLabel 5700 6850 2    60   Output ~ 0
TEC_COL0
Text HLabel 5700 6950 2    60   Output ~ 0
TEC_COL1
Text HLabel 2300 8750 0    60   Output ~ 0
TEC_COL2
Text HLabel 2300 1850 0    60   Input ~ 0
TEC_F0
Text HLabel 2300 1950 0    60   Input ~ 0
TEC_F1
Text HLabel 2300 2050 0    60   Input ~ 0
TEC_F2
Text HLabel 2300 2150 0    60   Input ~ 0
TEC_F3
Wire Wire Line
	2300 1850 2400 1850
Wire Wire Line
	2400 1950 2300 1950
Wire Wire Line
	2300 2050 2400 2050
Wire Wire Line
	2300 2150 2400 2150
NoConn ~ 5600 7250
NoConn ~ 5600 7350
NoConn ~ 5600 7450
NoConn ~ 5600 5450
NoConn ~ 5600 5550
NoConn ~ 5600 5650
NoConn ~ 5600 5750
NoConn ~ 5600 5150
NoConn ~ 5600 5050
NoConn ~ 5600 4450
NoConn ~ 5600 4550
NoConn ~ 5600 1450
NoConn ~ 2400 1450
NoConn ~ 2400 1350
NoConn ~ 2400 1250
NoConn ~ 2400 1150
NoConn ~ 2400 8950
NoConn ~ 5600 8650
NoConn ~ 5600 8750
NoConn ~ 5600 8950
NoConn ~ 5600 9050
NoConn ~ 5600 9150
NoConn ~ 5600 4150
NoConn ~ 5600 2250
Wire Wire Line
	5750 2150 5750 2050
Wire Wire Line
	5750 2050 5600 2050
NoConn ~ 2400 3050
NoConn ~ 2400 3850
Text HLabel 2300 9050 0    60   Input ~ 0
WAKEUP
Wire Wire Line
	2300 9050 2400 9050
Text HLabel 2300 8850 0    60   Input ~ 0
ISP
Wire Wire Line
	2400 8850 2300 8850
$EndSCHEMATC
